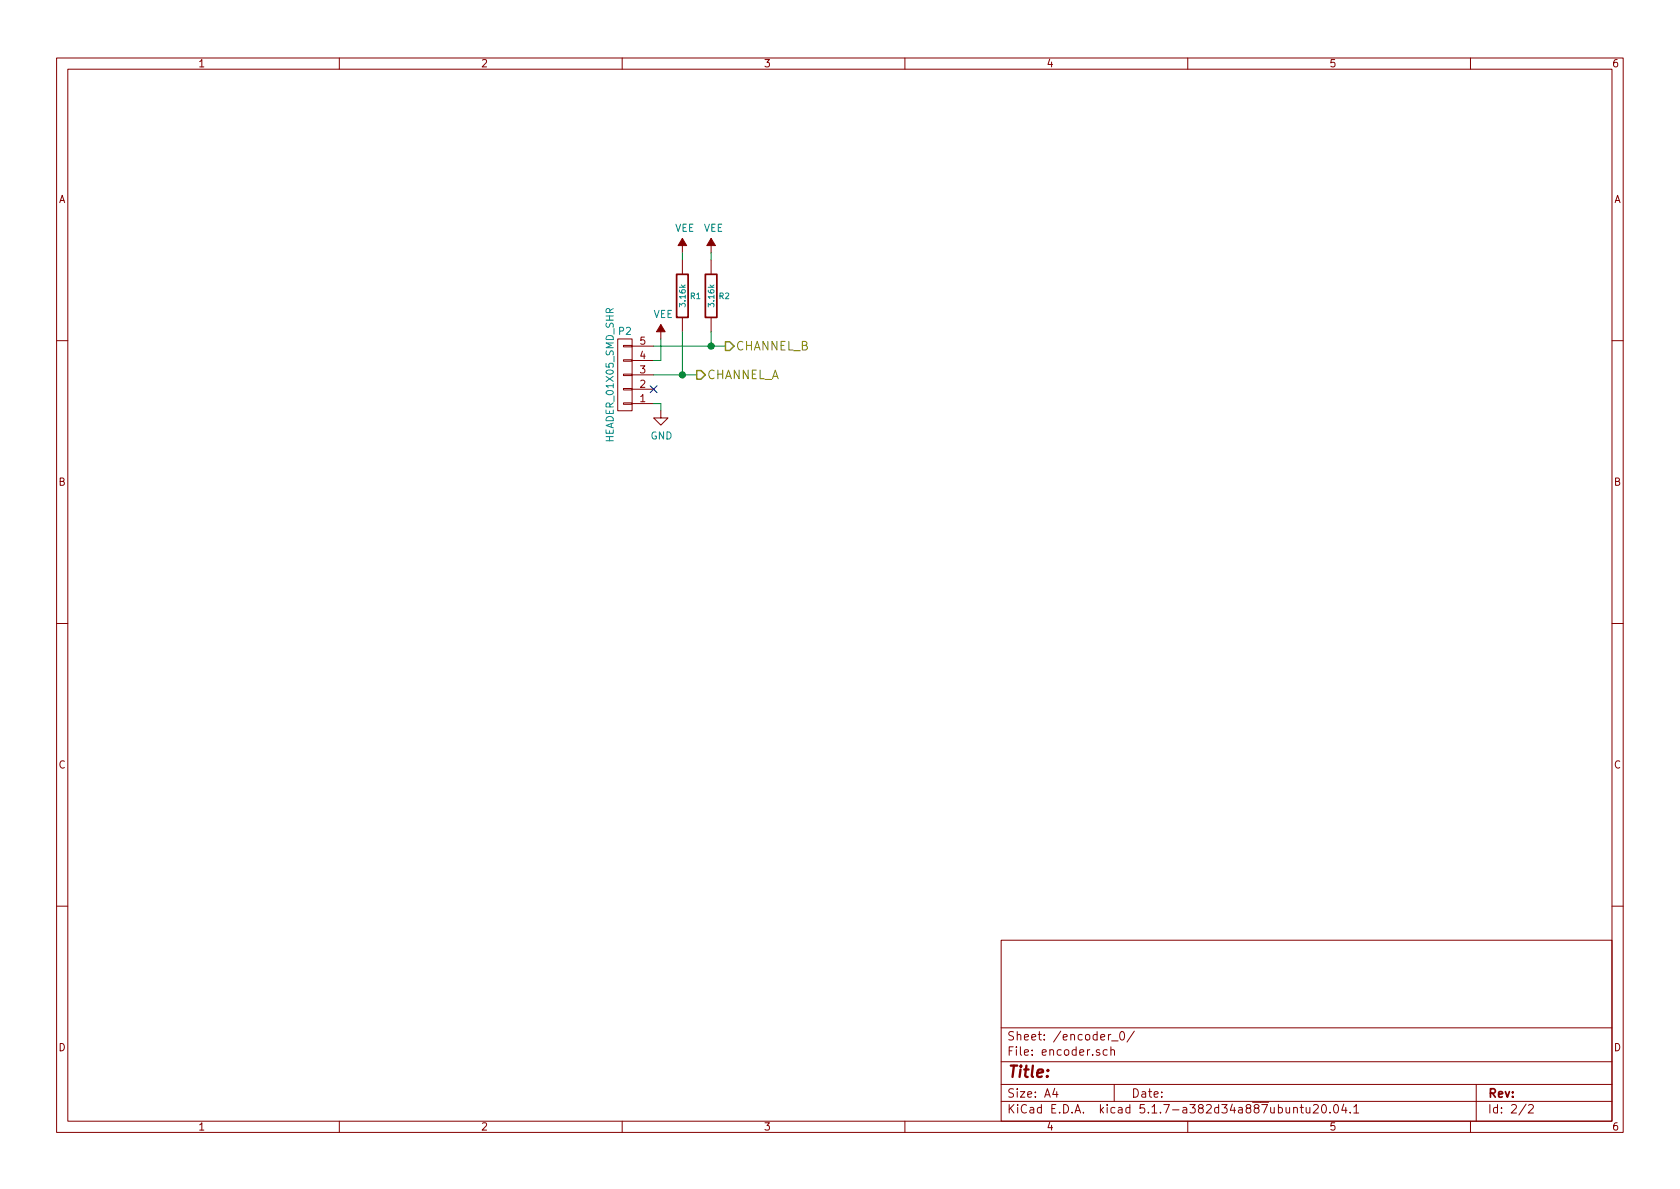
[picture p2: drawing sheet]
EESchema Schematic File Version 4
EELAYER 30 0
EELAYER END
$Descr A4 11693 8268
encoding utf-8
Sheet 2 2
Title ""
Date ""
Rev ""
Comp ""
Comment1 ""
Comment2 ""
Comment3 ""
Comment4 ""
$EndDescr
$Comp
L power:GND #PWR013
U 1 1
P 4600 2850
AR Path="/58C073FC/58C07554" Ref="#PWR013"  Part="1" 
AR Path="/58C07A02/58C07554" Ref="#PWR?"  Part="1" 
AR Path="/58C07B46/58C07554" Ref="#PWR?"  Part="1" 
AR Path="/58C07B4B/58C07554" Ref="#PWR?"  Part="1" 
F 0 "#PWR013" H 750 -350 50  0001 C CNN
F 1 "GND" H 4605 2677 50  0000 C CNN
F 2 "" H 750 -100 50  0001 C CNN
F 3 "" H 750 -100 50  0001 C CNN
	1    4600 2850
	1    0    0    -1  
$EndComp
$Comp
L power:VEE #PWR012
U 1 1
P 4600 2350
AR Path="/58C073FC/58C07628" Ref="#PWR012"  Part="1" 
AR Path="/58C07A02/58C07628" Ref="#PWR?"  Part="1" 
AR Path="/58C07B46/58C07628" Ref="#PWR?"  Part="1" 
AR Path="/58C07B4B/58C07628" Ref="#PWR?"  Part="1" 
F 0 "#PWR012" H 1300 -100 50  0001 C CNN
F 1 "VEE" H 4617 2523 50  0000 C CNN
F 2 "" H 1300 50  50  0001 C CNN
F 3 "" H 1300 50  50  0001 C CNN
	1    4600 2350
	1    0    0    -1  
$EndComp
Text HLabel 4850 2600 2    60   Output ~ 0
CHANNEL_A
Text HLabel 5050 2400 2    60   Output ~ 0
CHANNEL_B
Wire Wire Line
	4550 2500 4600 2500
Wire Wire Line
	4600 2500 4600 2350
NoConn ~ 4550 2700
Wire Wire Line
	4550 2800 4600 2800
Wire Wire Line
	4600 2800 4600 2850
Wire Wire Line
	4550 2600 4750 2600
Wire Wire Line
	4750 2300 4750 2600
Connection ~ 4750 2600
Wire Wire Line
	4550 2400 4950 2400
Wire Wire Line
	4950 2300 4950 2400
Connection ~ 4950 2400
$Comp
L power:VEE #PWR010
U 1 1
P 4750 1750
F 0 "#PWR010" H 1450 -700 50  0001 C CNN
F 1 "VEE" H 4767 1923 50  0000 C CNN
F 2 "" H 1450 -550 50  0001 C CNN
F 3 "" H 1450 -550 50  0001 C CNN
	1    4750 1750
	1    0    0    -1  
$EndComp
$Comp
L power:VEE #PWR011
U 1 1
P 4950 1750
F 0 "#PWR011" H 1650 -700 50  0001 C CNN
F 1 "VEE" H 4967 1923 50  0000 C CNN
F 2 "" H 1650 -550 50  0001 C CNN
F 3 "" H 1650 -550 50  0001 C CNN
	1    4950 1750
	1    0    0    -1  
$EndComp
Wire Wire Line
	4750 1750 4750 1800
Wire Wire Line
	4950 1750 4950 1800
Wire Wire Line
	4750 2600 4850 2600
Wire Wire Line
	4950 2400 5050 2400
$Comp
L encoder_interface_simple_3x2:3.16k R1
U 1 1
P 4750 2050
F 0 "R1" H 4800 2050 40  0000 L CNN
F 1 "3.16k" V 4750 2050 40  0000 C CNN
F 2 "footprints:SM1210" V 4680 2050 30  0001 C CNN
F 3 "" H 4750 2050 30  0000 C CNN
F 4 "Digi-Key" V 4930 2150 60  0001 C CNN "Vendor"
F 5 "P3.16KAACT-ND" V 5030 2250 60  0001 C CNN "Vendor Part Number"
F 6 "RES SMD 3.16K OHM 1% 1/2W 1210" V 5130 2350 60  0001 C CNN "Description"
F 7 "Panasonic Electronic Components" H 4750 2050 60  0001 C CNN "Manufacturer"
F 8 "ERJ-14NF3161U" H 4750 2050 60  0001 C CNN "Manufacturer Part Number"
	1    4750 2050
	1    0    0    -1  
$EndComp
$Comp
L encoder_interface_simple_3x2:3.16k R2
U 1 1
P 4950 2050
F 0 "R2" H 5000 2050 40  0000 L CNN
F 1 "3.16k" V 4950 2050 40  0000 C CNN
F 2 "footprints:SM1210" V 4880 2050 30  0001 C CNN
F 3 "" H 4950 2050 30  0000 C CNN
F 4 "Digi-Key" V 5130 2150 60  0001 C CNN "Vendor"
F 5 "P3.16KAACT-ND" V 5230 2250 60  0001 C CNN "Vendor Part Number"
F 6 "RES SMD 3.16K OHM 1% 1/2W 1210" V 5330 2350 60  0001 C CNN "Description"
F 7 "Panasonic Electronic Components" H 4950 2050 60  0001 C CNN "Manufacturer"
F 8 "ERJ-14NF3161U" H 4950 2050 60  0001 C CNN "Manufacturer Part Number"
	1    4950 2050
	1    0    0    -1  
$EndComp
$Comp
L encoder_interface_simple_3x2:HEADER_01X05_SMD_SHR P2
U 1 1
P 4350 2600
F 0 "P2" H 4350 2300 50  0000 C CNN
F 1 "HEADER_01X05_SMD_SHR" V 4450 2600 50  0000 C CNN
F 2 "footprints:Header_Shrouded_5_Pin_SMD" H 4250 2800 50  0001 C CNN
F 3 "" H 4350 2900 50  0000 C CNN
F 4 "Digi-Key" H 4450 3000 60  0001 C CNN "Vendor"
F 5 "WM7205-ND" H 4550 3100 60  0001 C CNN "Vendor Part Number"
F 6 "CONN HEADER .100 VERT 5POS SMD" H 4650 3200 60  0001 C CNN "Description"
F 7 "Molex" H 4350 2600 60  0001 C CNN "Manufacturer"
F 8 "0740991005" H 4350 2600 60  0001 C CNN "Manufacturer Part Number"
	1    4350 2600
	-1   0    0    1   
$EndComp
$EndSCHEMATC
